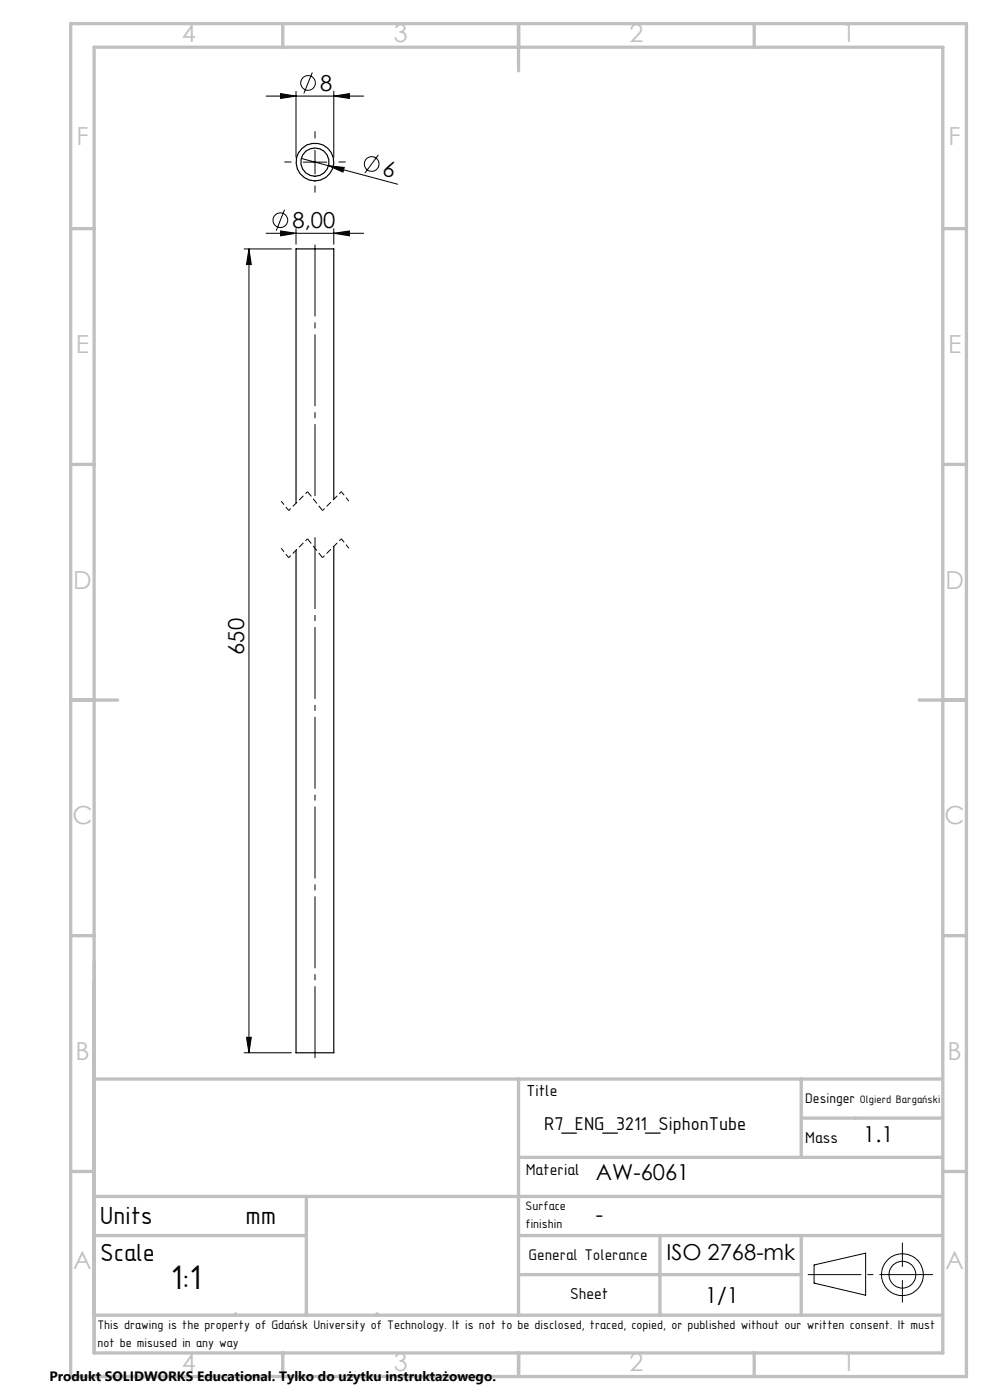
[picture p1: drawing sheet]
<svg xmlns="http://www.w3.org/2000/svg" width="210mm" height="297mm" viewBox="0 0 210 297" stroke-linecap="round" stroke-linejoin="round" font-family="sans-serif">
<g fill="none" stroke="#000" stroke-width=".25">
<path d="M70.8 105.9v-53.1h-8v53.9M70.8 115.9v107.4h-8v-106.6"/>
<circle cx="66.8" cy="34.4" r="3"/>
<circle cx="66.8" cy="34.4" r="4"/>
</g>
<g fill="none" stroke="#000" stroke-width=".21">
<path d="M59.5 19.9l3.3 .5-3.3 .5zM62.8 19.4v14M66.3 15.4l-1.8 4.4M70.8 19.4v14M56.4 20.4h20.8M63.9 33.6l5.8 1.6M64.3 34.4h5M66.8 31.9v5M69.7 35.2l3.3 .3-.3 1zM69.7 35.2l14.6 3.9M70.8 20.4l3.3-.5v1zM80.3 32.9l-2.9 3.8"/>
<path d="M51.8 52.8h10M52.8 52.8l.5 3.3h-1zM52.8 52.8v170.5M56.4 49.5h20.8M59.5 49l3.3 .5-3.3 .5zM60.4 44.5l-1.8 4.4M62.8 48.5v3.3M70.8 49.5l3.3-.5v1zM70.8 48.5v3.3M20 197v90h180v-90M51.8 223.3h10M52.3 220.1h1l-.5 3.2z"/>
<path d="M20 279h180M172.7 268.4l10.9-2.6v9l-10.9-2.6zM191.4 263.7v5M191.4 271.6v4.7"/>
<circle cx="65.3" cy="17.6" r="1.55"/>
<circle cx="78.8" cy="34.8" r="1.56"/>
<circle cx="59.5" cy="46.7" r="1.56"/>
<circle cx="191.4" cy="270.4" r="2.84"/>
<circle cx="191.4" cy="270.4" r="4.4"/>
</g>
<path d="M61.2 118.3l-1.6-2M61.2 108.3l-1.6-2M74 116.3l-1.6-2M74 106.3l-1.6-2" fill="none" stroke="#000" stroke-width=".21" stroke-dasharray="1.3 .6" stroke-dashoffset=".3" stroke-linecap="butt"/>
<path d="M65.2 114.3l-4 4M65.2 104.3l-4 4M72.4 114.3l-4 4M72.4 104.3l-4 4" fill="none" stroke="#000" stroke-width=".21" stroke-dasharray="1.3 .6" stroke-dashoffset=".7" stroke-linecap="butt"/>
<path d="M68.4 118.3l-3.2-4M68.4 108.3l-3.2-4" fill="none" stroke="#000" stroke-width=".21" stroke-dasharray="1.3 .6" stroke-linecap="butt"/>
<path d="M66.8 113.1v112.2" fill="none" stroke="#000" stroke-width=".21" stroke-dasharray="15.2 1.3 1.3 1.3" stroke-dashoffset="-.9" stroke-linecap="butt"/>
<path d="M66.8 50.8v55.5" fill="none" stroke="#000" stroke-width=".21" stroke-dasharray="15.2 1.3 1.3 1.3" stroke-dashoffset="-1.1" stroke-linecap="butt"/>
<path d="M61.8 34.4h-1.5M66.8 29.4v-1.5M66.8 39.4v1.5M71.8 34.4h1.5" fill="none" stroke="#000" stroke-width=".21" stroke-dasharray="15.2 1.3 1.3 1.3" stroke-linecap="butt"/>
<path d="M171.4 270.4h26.5" fill="none" stroke="#000" stroke-width=".21" stroke-dasharray="15.2 1.3 1.3 1.3" stroke-dashoffset="3.9" stroke-linecap="butt"/>
<g fill="none" stroke="#c0c0c0" stroke-width=".7">
<path d="M15 5h190v287h-190zM20 10h180v277h-180zM60 5v5M110 5v10M160 5v5M15 48.5h5M200 48.5h5M15 98.5h5M200 98.5h5M15 148.5h10M195 148.5h10M15 198.5h5"/>
<path d="M200 198.5h5M20 228.9h180M110 228.9v50.1M170 228.9v16.6M170 237.2h30M15 248.5h5M20 253.8h180M65 253.8v25.2M110 245.5h90M200 248.5h5M20 279h180M20 262.1h45"/>
<path d="M50 278.7v.3M80 278.7v.3M110 262.1h90M110 270.4h60M140 262.1v16.9M170 262.1v16.9M60 287v5M110 287v5M160 287v5"/>
</g>
<g fill="#000">
<path d="M69.7 35.2l3.3 .3-.3 1z"/>
<path d="M59.5 19.9l3.3 .5-3.3 .5zM70.8 20.4l3.3-.5v1z"/>
<path d="M52.8 52.8l.5 3.3h-1zM52.3 220.1h1l-.5 3.2z"/>
<path d="M70.8 49.5l3.3-.5v1zM59.5 49l3.3 .5-3.3 .5z"/>
</g>
<text font-size="7.8" x="36.2" y="273.4">1:1</text>
<g font-size="5.6">
<text x="21.2" y="259.6">Units</text>
<text x="52.1" y="259.6">mm</text>
<text x="21.2" y="267.5">Scale</text>
</g>
<g font-size="5.3" fill="#c0c0c0">
<text x="38.5" y="8.9">4</text>
<text x="83.5" y="8.9">3</text>
<text x="133.6" y="8.9">2</text>
<text x="178.6" y="8.9">1</text>
<text x="16.2" y="30.7">F</text>
<text x="201.2" y="30.7">F</text>
<text x="16.1" y="74.9">E</text>
<text x="201.1" y="74.9">E</text>
<text x="15.5" y="124.9">D</text>
<text x="200.5" y="124.9">D</text>
<text x="15.4" y="174.9">C</text>
<text x="200.4" y="174.9">C</text>
<text x="16" y="224.9">B</text>
<text x="201" y="224.9">B</text>
<text x="15.5" y="269.2">A</text>
<text x="200.5" y="269.2">A</text>
<text x="38.5" y="290.9">4</text>
<text x="83.5" y="290.9">3</text>
<text x="133.6" y="290.9">2</text>
<text x="178.6" y="290.9">1</text>
</g>
<g font-size="4.7">
<text x="67.9" y="19.3">8</text>
<text x="80.9" y="37.1" transform="rotate(15 80.9 37.1)">6</text>
<text x="62.1" y="48.4">8,00</text>
<text x="51.8" y="138.9" transform="rotate(-90 51.8 138.9)">650</text>
<text x="183.1" y="242.2">1.1</text>
<text x="126.4" y="250.3">AW-6061</text>
<text x="126.4" y="259.3">-</text>
<text x="141.4" y="267.2">ISO 2768-mk</text>
<text x="149.6" y="276.4">1/1</text>
</g>
<text font-size="4.2" x="115.4" y="239.7">R7_ENG_3211_SiphonTube</text>
<g font-size="3.6">
<text x="111.7" y="232.6">Title</text>
<text x="170.8" y="242.4">Mass</text>
<text x="111.5" y="249.3">Material</text>
<text x="120.9" y="275.5">Sheet</text>
</g>
<text font-size="3.5" x="112.1" y="267.4">General Tolerance</text>
<text font-size="3.2" x="170.8" y="234">Desinger</text>
<text font-size="2.9" x="10.5" y="292.9">Produkt SOLIDWORKS Educational. Tylko do użytku instruktażowego.</text>
<g font-size="2.8">
<text x="111.5" y="256.7">Surface</text>
<text x="111.5" y="260.5">finishin</text>
<text x="20.7" y="281.9">This drawing is the property of Gdańsk University of Technology. It is not to be disclosed, traced, copied, or published without our written consent. It must</text>
<text x="20.7" y="285.7">not be misused in any way</text>
</g>
<text font-size="2.5" x="182.4" y="233.9">Olgierd Bargański</text>
</svg>
